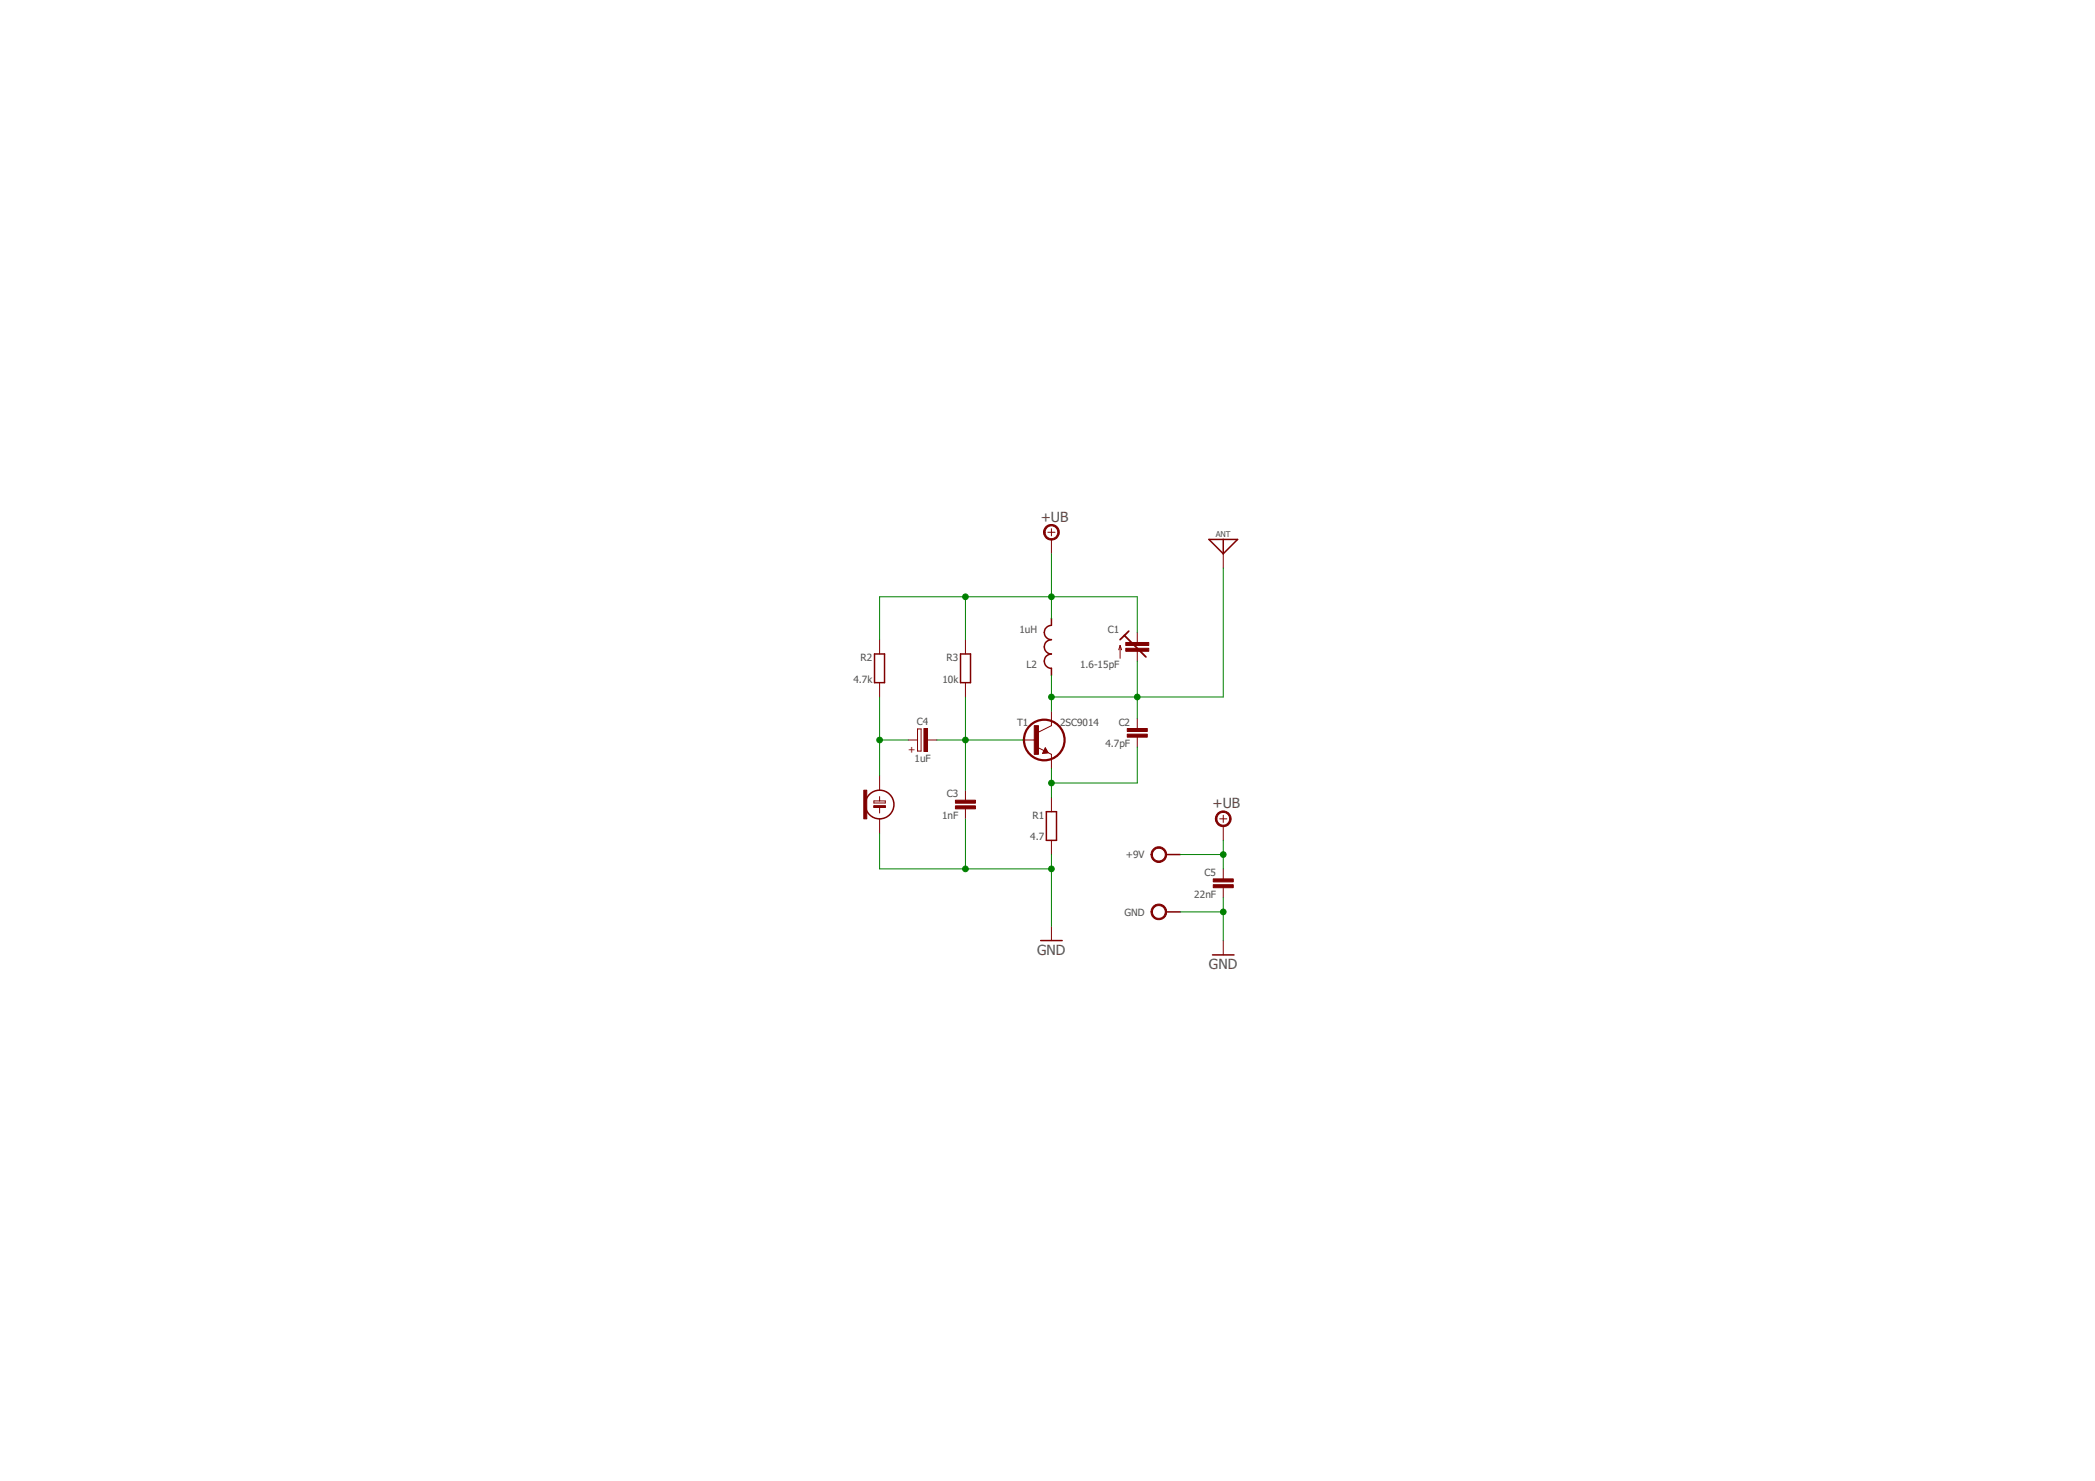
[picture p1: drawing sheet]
<svg xmlns="http://www.w3.org/2000/svg" width="297mm" height="210mm" viewBox="0 0 297 210" stroke-linecap="round" stroke-linejoin="round" font-family="sans-serif">
<g fill="none" stroke="#800000" stroke-width=".14">
<path d="M148.6 75.4h1M149.1 74.9v1M149.1 76.5v2M173.4 78.5v2M124.7 90.7v2M124.7 96.8v2M136.9 90.7v2M136.9 96.8v2M158.8 91.5v1.8M158.8 91.5l-.2 .6M158.8 91.5l.2 .6M161.2 89.6v1.5"/>
<path d="M161.2 92.3v1.4M123.9 114.2h1.6v.2h-1.6zM123.9 113.5h1.6v.3h-1.6zM124.7 110v2M124.7 112.9v.6M124.7 114.4v.8M124.7 116.1v2M128.8 104.9h1.3M130.1 103.3h.5v3.1h-.5zM131.4 104.9h1.4M136.9 112v1.4M136.9 114.6v1.5"/>
<path d="M145 104.9h2M147.3 106l1.8 .9v2M148.2 106l.4 .7-.8 .1zM149.1 100.8v2l-2 1M149.1 113v2M149.1 119.1v2M161.2 101.8v1.5M161.2 104.5v1.4M172.9 116.1h1M173.4 115.5v1.1M173.4 117.1v2M149.1 131.3v2"/>
<path d="M173.4 123.1v1.5M173.4 125.8v1.4M173.4 133.3v2"/>
</g>
<g fill="#800000" stroke="#800000" stroke-width=".14">
<path d="M159.8 104.1h2.9v.4h-2.9z"/>
<path d="M159.8 103.3h2.9v.4h-2.9z"/>
<path d="M135.5 114.2h2.8v.4h-2.8z"/>
<path d="M135.5 113.4h2.8v.4h-2.8z"/>
<path d="M122.5 112h.4v4.1h-.4z"/>
<path d="M123.9 114.2h1.6v.2h-1.6z"/>
<path d="M159.6 91.9h3.3v.4h-3.3z"/>
<path d="M159.6 91.1h3.3v.4h-3.3z"/>
<path d="M131 103.3h.5v3.2h-.5z"/>
<path d="M172 125.4h2.9v.4h-2.9z"/>
<path d="M172 124.6h2.9v.4h-2.9z"/>
<path d="M146.6 102.8h.6v4.1h-.6z"/>
</g>
<g fill="none" stroke="#800000" stroke-width=".21">
<path d="M171.4 76.5h4.1l-2.1 2zM173.4 76.5v2M124 92.7h1.4v4.1h-1.4zM136.2 92.7h1.4v4.1h-1.4zM149.1 87.6v1a1.02 1.02 0 0 0-1 1 1.02 1.02 0 0 0 1 1.1 1.02 1.02 0 0 0-1 1 1.02 1.02 0 0 0 1 1 1.02 1.02 0 0 0-1 1 1.02 1.02 0 0 0 1 1v1M148.2 106.2l-.2 .4h.3l-.1-.2M148.4 115h1.4v4.1h-1.4zM147.6 133.3h3M165.3 121.1h2M165.3 129.2h2M171.9 135.3h3.1"/>
<circle cx="124.7" cy="114" r="2.03"/>
</g>
<g fill="#800000" stroke="#800000" stroke-width=".14">
<path d="M148.3 74.6a1.12 1.12 0 0 1 1.8 .3 1.12 1.12 0 0 1-.8 1.6 1.12 1.12 0 0 1-1.3-1.1h.2a.9 .9 0 0 1 1.2-.8 .9 .9 0 0 1 .3 1.5 .9 .9 0 0 1-1.5-.4v-.3h-.2v-.3z" fill-rule="evenodd"/>
<path d="M172.7 115.2a1.12 1.12 0 0 1 1.7 .3 1.12 1.12 0 0 1-.7 1.6 1.12 1.12 0 0 1-1.4-1h.2a.91 .91 0 0 1 1.3-.9 .91 .91 0 0 1 .2 1.5 .91 .91 0 0 1-1.4-.4l-.1-.2h-.2l.1-.4z" fill-rule="evenodd"/>
<path d="M163.6 120.3a1.11 1.11 0 0 1 1.7 .3 1.11 1.11 0 0 1-.7 1.6 1.11 1.11 0 0 1-1.4-1.1h.2a.92 .92 0 0 1 1.3-.8 .92 .92 0 0 1 .2 1.5 .92 .92 0 0 1-1.5-.4v-.3h-.2l.2-.6z" fill-rule="evenodd"/>
<path d="M163.6 128.4a1.11 1.11 0 0 1 1.7 .3 1.11 1.11 0 0 1-.7 1.6 1.11 1.11 0 0 1-1.4-1.1h.2a.91 .91 0 0 1 1.3-.8 .91 .91 0 0 1 .2 1.5 .91 .91 0 0 1-1.5-.4v-.3h-.2v-.3z" fill-rule="evenodd"/>
</g>
<path d="M159.4 90.1l3.1 3M159.4 90.1l-.6 .6M160 89.5l-.6 .6M148.2 106.2l.3 .4-.5 .1" fill="none" stroke="#800000" stroke-width=".25"/>
<circle cx="148.1" cy="104.9" r="2.88" fill="none" stroke="#800000" stroke-width=".32"/>
<g fill="none" stroke="#008000" stroke-width=".14">
<path d="M149.1 78.5v9.1M124.7 98.8v11.2M136.9 84.6v6.1M136.9 98.8v13.2M149.1 95.7v5.1M161.2 89.6v-5h-36.5v6.1M161.2 93.7v8.1M173.4 80.5v18.3h-24.3M124.7 104.9h4.1M124.7 118.1v5h24.4M132.8 104.9h12.2M136.9 116.1v7"/>
<path d="M149.1 108.9v4.1M161.2 105.9v5.1h-12.1M173.4 119.1v4M149.1 121.1v10.2M167.3 129.2h6.1M167.3 121.1h6.1M173.4 127.2v6.1"/>
</g>
<g fill="#008000" stroke="#008000" stroke-width=".14">
<circle cx="149.1" cy="111" r=".4"/>
<circle cx="136.9" cy="104.9" r=".4"/>
<circle cx="124.7" cy="104.9" r=".4"/>
<circle cx="136.9" cy="123.1" r=".4"/>
<circle cx="149.1" cy="123.1" r=".4"/>
<circle cx="173.4" cy="129.2" r=".4"/>
<circle cx="149.1" cy="84.6" r=".4"/>
<circle cx="136.9" cy="84.6" r=".4"/>
<circle cx="173.4" cy="121.1" r=".4"/>
<circle cx="149.1" cy="98.8" r=".4"/>
<circle cx="161.2" cy="98.8" r=".4"/>
</g>
<g font-size="2" fill="#505050">
<text x="147.6" y="73.9">+UB</text>
<text x="171.9" y="114.5">+UB</text>
<text x="147" y="135.3">GND</text>
<text x="171.4" y="137.4">GND</text>
</g>
<g font-size="1.4" fill="#505050">
<text x="144.5" y="89.7">1uH</text>
<text x="157.1" y="89.7">C1</text>
<text x="122" y="93.7">R2</text>
<text x="134.2" y="93.7">R3</text>
<text x="145.6" y="94.7">L2</text>
<text x="153.1" y="94.7">1.6-15pF</text>
<text x="121" y="96.8">4.7k</text>
<text x="133.6" y="96.8">10k</text>
<text x="130" y="102.7">C4</text>
<text x="144.2" y="102.8">T1</text>
<text x="150.3" y="102.8">2SC9014</text>
<text x="156.7" y="105.9">4.7pF</text>
<text x="158.6" y="102.8">C2</text>
<text x="129.7" y="108">1uF</text>
<text x="134.2" y="113">C3</text>
<text x="133.6" y="116.1">1nF</text>
<text x="146.1" y="119.1">4.7</text>
<text x="146.4" y="116">R1</text>
<text x="159.6" y="121.6">+9V</text>
<text x="170.8" y="124.2">C5</text>
<text x="159.4" y="129.8">GND</text>
<text x="169.3" y="127.2">22nF</text>
</g>
<text font-size="1.4" fill="#800000" x="128.8" y="106.7">+</text>
<text font-size="1.1" fill="#505050" x="172.4" y="76">ANT</text>
</svg>
